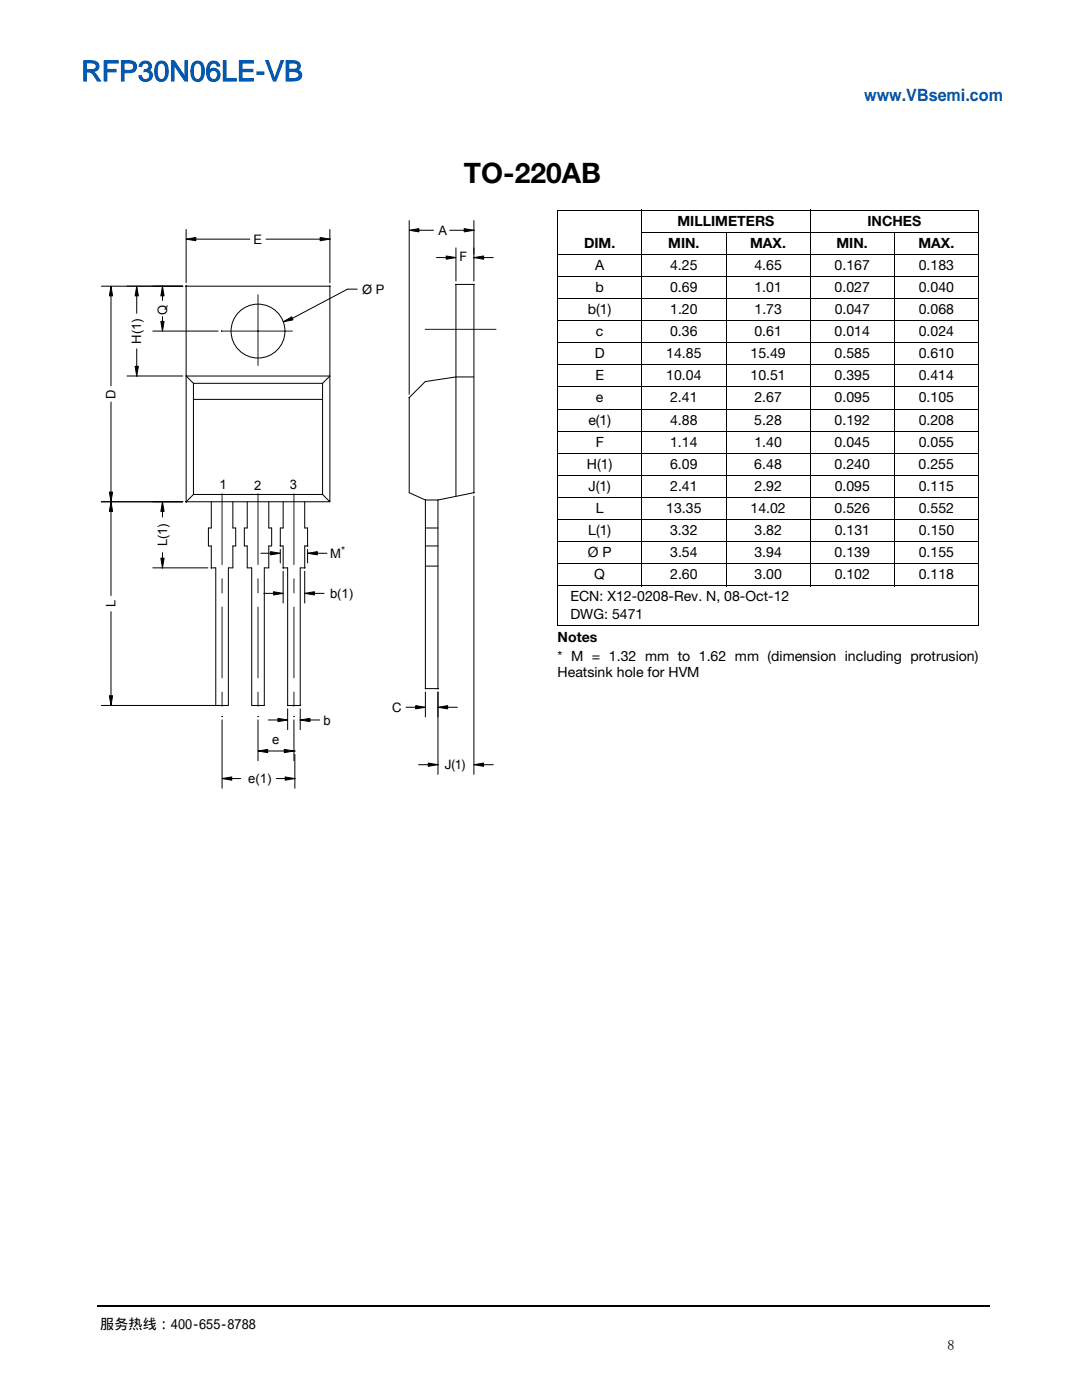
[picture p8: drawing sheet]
<svg xmlns="http://www.w3.org/2000/svg" width="216mm" height="279mm" viewBox="0 0 216 279" stroke-linecap="round" stroke-linejoin="round" font-family="sans-serif">
<path d="M19.3 260.6h178.2" fill="none" stroke="#000" stroke-width=".36"/>
<path d="M20.1 43.9h79.4v113.5h-79.4z" fill="#fff"/>
<g fill="none" stroke="#000" stroke-width=".2">
<path d="M22.1 57.1l.4 1.9h-.7zM22.1 59.1v17.9M27.3 59v3.5M27.3 57.1l.3 1.9h-.6zM32.4 57.1l.3 1.9h-.6zM32.4 59v1M36.5 57.1h-16.3M37.1 45.8v10.6M37.1 47.7l2-.3v.6zM37.1 57.1h28.7M37.1 57.1v43M39.1 47.7h10.8"/>
<path d="M53.1 47.7h10.8M63.9 47.4l1.9 .3-1.9 .3zM65.8 45.8v10.6M65.8 57.1v43l-1.4-1.4M71.3 57.7h-2l-11 5.8M81.7 44v34.7M81.7 46l1.9-.4v.7zM83.6 46h2.9M87.1 51.4h1.9M89 51.1l2 .3-2 .3zM89.7 46h2.9M91 49.5v6.6"/>
<path d="M91 56.8v42.3M91 56.8h3.6M92.6 45.6l2 .4-2 .3zM94.6 44v12.1M94.6 51.4l1.9-.3v.6zM94.6 56.8v41.5M96.5 51.4h1.9M111.2 41.9h84.2M111.2 50.8h84.2M111.2 55.2h84.2M111.2 59.6h84.2M111.3 42v8.7"/>
<path d="M111.3 50.8v66M128 46.3h67.4M128.1 41.8v75.2M144.9 46.3v70.7M161.7 41.8v75.2M178.5 46.3v70.7M195.3 42v8.7M195.3 50.8v66M25.3 75h11.2M27 73.1h.6l-.3 1.9zM27.3 69.6v3.5M30.5 66.1h13"/>
<path d="M32.1 64.1h.6l-.3 2zM32.4 63.2v.9M37.1 75h28.7l-1.4 1.5M37.1 75l1.5 1.5M38.6 76.5h25.8M38.6 76.5v22.2M38.6 79.7h25.8M56.5 64.2l1.7-1 .3 .6zM64.4 76.5v22.2M94.6 75.2h-3.6l-6.1 .9-3.2 3.3v18.9l3.2 1.5M111.2 64h84.2M111.2 68.4h84.2"/>
<path d="M111.2 72.8h84.2M111.2 77.2h84.2M21.8 98.2h.7l-.4 1.9zM22.1 80.2v18M38.6 98.7h25.8M38.6 98.7l-1.5 1.4M84.9 99.8v37.6M84.9 99.8h2.5M87.4 99.8v37.6h-2.5M94.6 98.3l-7.2 1.5M94.6 99v55.5M111.2 81.6h84.2"/>
<path d="M111.2 86h84.2M111.2 90.4h84.2M111.2 94.9h84.2M111.2 99.3h84.2M20.2 100.1h16.3M22.1 102.1v16.8M22.1 100.1l.4 2h-.7zM30.5 113.3h11M32.1 111.4h.6l-.3 1.9zM32.4 100.1l.3 2h-.6zM32.4 102.1v1.1M32.4 110.3v1.1"/>
<path d="M37.1 100.1h28.7M41.6 105.4h.6M41.6 109h.6M42.2 113.3h.9v27.5h2.5v-27.5M45.6 113.3h.9M46.5 105.4h.5M46.5 109h.5M48.8 105.4h.5M48.8 109h.5M49.3 113.3h.9v27.5h2.5v-27.5h.9M52.1 110.4h1.9M52.6 118.4h2"/>
<path d="M53.6 105.4h.6M53.6 109h.6M54 110.1l1.9 .3-1.9 .3zM54.6 118.1l1.9 .3-1.9 .3zM55.9 109.6v2.8M55.9 105.4h.6M55.9 109h.6M56.5 114v6.4M56.5 113.3h.9v27.5M60.8 114v6.4M60.8 113.3h-.9v27.5h-2.5M60.8 105.4h.6"/>
<path d="M60.8 109h.6M60.8 118.4l1.9-.3v.6zM61.4 110.4l1.9-.3v.6zM61.4 109.6v2.8M62.7 118.4h2M63.3 110.4h2M84.9 105.4h2.5M84.9 109h2.5M84.9 113h2.5M111.2 103.7h84.2M111.2 108.1h84.2M111.2 112.5h84.2"/>
<path d="M111.2 116.9h84.2M111.3 117v7.8M195.3 117v7.8M21.8 138.9h.7l-.4 1.9zM22.1 122.1v16.8M84.9 138.1v5M87.4 138.1v16.5M111.2 124.8h84.2M20.2 140.8h22.7M44.3 143.7v13.6M44.3 155.4l1.9-.3v.6zM46.2 155.4h1.8"/>
<path d="M51.5 149.9l1.9-.3v.6zM51.5 143.7v8.1M53.4 149.9h3.3M53.5 143.7h2M55.1 155.4h1.8M55.5 143.4l1.9 .3-1.9 .3zM56.7 149.6l2 .3-2 .3zM56.9 155.1l1.9 .3-1.9 .3zM57.4 141.5v4.1M58.7 143.7v8.1M58.8 150.5v6.8M59.9 141.5v4.1"/>
<path d="M59.9 143.7l1.9-.3v.6zM61.8 143.7h2M81 141.1h1.9M82.9 140.8l2 .3-2 .4zM83.5 152.6h2M85.5 152.3l1.9 .3-1.9 .3zM87.4 141.1l1.9-.3v.7zM89.3 141.1h2M94.6 152.6l1.9-.3v.6zM96.5 152.6h1.9"/>
<circle cx="32.4" cy="57.1" r=".03"/>
<circle cx="37.1" cy="57.1" r=".03"/>
<circle cx="65.8" cy="57.1" r=".03"/>
<circle cx="65.8" cy="47.7" r=".03"/>
<circle cx="91" cy="56.8" r=".03"/>
<circle cx="94.6" cy="46" r=".03"/>
<circle cx="94.6" cy="51.4" r=".03"/>
<circle cx="94.6" cy="56.8" r=".03"/>
<circle cx="27.3" cy="75" r=".03"/>
<circle cx="37.1" cy="75" r=".03"/>
<circle cx="44.2" cy="66.1" r=".03"/>
<circle cx="51.5" cy="66.1" r="5.4"/>
<circle cx="81.7" cy="79.4" r=".03"/>
<circle cx="94.6" cy="98.3" r=".03"/>
<circle cx="22.1" cy="100.1" r=".03"/>
<circle cx="32.4" cy="113.3" r=".03"/>
<circle cx="37.1" cy="100.1" r=".03"/>
<circle cx="42.2" cy="113.3" r=".03"/>
<circle cx="55.9" cy="109" r=".03"/>
<circle cx="56.5" cy="113.3" r=".03"/>
<circle cx="60.8" cy="118.4" r=".03"/>
<circle cx="60.8" cy="113.3" r=".03"/>
<circle cx="61.4" cy="110.4" r=".03"/>
<circle cx="61.4" cy="109" r=".03"/>
<circle cx="84.9" cy="137.4" r=".03"/>
<circle cx="87.4" cy="137.4" r=".03"/>
<circle cx="22.1" cy="140.8" r=".03"/>
<circle cx="43.6" cy="140.8" r=".03"/>
<circle cx="44.3" cy="143" r=".03"/>
<circle cx="51.5" cy="143" r=".03"/>
<circle cx="57.4" cy="140.8" r=".03"/>
<circle cx="58.7" cy="143" r=".03"/>
<circle cx="58.7" cy="149.9" r=".03"/>
<circle cx="58.8" cy="155.4" r=".03"/>
<circle cx="58.8" cy="149.9" r=".03"/>
<circle cx="59.9" cy="140.8" r=".03"/>
<circle cx="59.9" cy="143.7" r=".03"/>
<circle cx="87.4" cy="152.6" r=".03"/>
<circle cx="87.4" cy="141.1" r=".03"/>
</g>
<g fill="#000">
<path d="M22.1 57.1l.4 1.9h-.7zM27.3 57.1l.3 1.9h-.6zM32.4 57.1l.3 1.9h-.6zM37.1 47.7l2-.3v.6zM63.9 47.4l1.9 .3-1.9 .3zM81.7 46l1.9-.4v.7zM89 51.1l2 .3-2 .3zM92.6 45.6l2 .4-2 .3zM94.6 51.4l1.9-.3v.6zM27 73.1h.6l-.3 1.9zM32.1 64.1h.6l-.3 2zM56.5 64.2l1.7-1 .3 .6z"/>
<path d="M21.8 98.2h.7l-.4 1.9zM22.1 100.1l.4 2h-.7zM32.4 100.1l.3 2h-.6zM32.1 111.4h.6l-.3 1.9zM54 110.1l1.9 .3-1.9 .3zM54.6 118.1l1.9 .3-1.9 .3zM60.8 118.4l1.9-.3v.6zM61.4 110.4l1.9-.3v.6zM21.8 138.9h.7l-.4 1.9zM44.3 155.4l1.9-.3v.6zM51.5 149.9l1.9-.3v.6zM55.5 143.4l1.9 .3-1.9 .3z"/>
<path d="M56.7 149.6l2 .3-2 .3zM56.9 155.1l1.9 .3-1.9 .3zM59.9 143.7l1.9-.3v.6zM82.9 140.8l2 .3-2 .4zM85.5 152.3l1.9 .3-1.9 .3zM87.4 141.1l1.9-.3v.7zM94.6 152.6l1.9-.3v.6z"/>
</g>
<path d="M51.5 58.8v14.5M44.2 66.1h14.5M84.8 65.7h14.6M44.3 98.5v44.5M51.5 98.5v44.5M58.7 98.5v44.5" fill="none" stroke="#1c1c1c" stroke-width=".2" stroke-dasharray="14.1 2.8 2.8 2.8"/>
<g fill="none" stroke="#000" stroke-width=".2" stroke-dasharray="141.3 28.3 28.3 28.3">
<path d="M41.6 105.4v3.6M42.2 109v4.3M42.2 100.1v5.3M46.5 100.1v5.3M46.5 109v4.3M47 105.4v3.6M48.8 105.4v3.6M49.3 100.1v5.3M49.3 109v4.3M53.6 100.1v5.3M53.6 109v4.3M54.2 105.4v3.6"/>
<path d="M55.9 105.4v3.6M56.5 100.1v5.3M56.5 109v4.3M60.8 100.1v5.3M60.8 109v4.3M61.4 105.4v3.6"/>
</g>
<text font-size="5.6" fill="#0059b2" x="16.2" y="16.2">RFP30N06LE-VB</text>
<text font-size="5.6" x="92.6" y="36.5">TO-220AB</text>
<text font-size="3.4" fill="#0059b3" x="172.4" y="20.2">www.VBsemi.com</text>
<g font-size="2.8">
<text x="135.2" y="45.1">MILLIMETERS</text>
<text x="173.1" y="45.1">INCHES</text>
<text x="116.5" y="49.5">DIM.</text>
<text x="118.8" y="53.9">A</text>
<text x="133.3" y="49.5">MIN.</text>
<text x="133.7" y="53.9">4.25</text>
<text x="149.7" y="49.5">MAX.</text>
<text x="150.5" y="53.9">4.65</text>
<text x="166.5" y="53.9">0.167</text>
<text x="166.9" y="49.5">MIN.</text>
<text x="183.3" y="49.5">MAX.</text>
<text x="183.3" y="53.9">0.183</text>
<text x="118.8" y="58.3">b</text>
<text x="133.7" y="58.3">0.69</text>
<text x="150.5" y="58.3">1.01</text>
<text x="166.5" y="58.3">0.027</text>
<text x="183.3" y="58.3">0.040</text>
<text x="117.3" y="62.7">b(1)</text>
<text x="133.7" y="62.7">1.20</text>
<text x="150.5" y="62.7">1.73</text>
<text x="166.6" y="62.7">0.047</text>
<text x="183.3" y="62.7">0.068</text>
<text x="118.7" y="71.5">D</text>
<text x="118.9" y="67.1">c</text>
<text x="132.9" y="71.5">14.85</text>
<text x="133.7" y="67.1">0.36</text>
<text x="149.7" y="71.5">15.49</text>
<text x="150.5" y="67.1">0.61</text>
<text x="166.5" y="71.5">0.585</text>
<text x="166.5" y="67.1">0.014</text>
<text x="183.3" y="71.5">0.610</text>
<text x="183.3" y="67.1">0.024</text>
<text x="118.8" y="75.9">E</text>
<text x="132.9" y="75.9">10.04</text>
<text x="149.7" y="75.9">10.51</text>
<text x="166.5" y="75.9">0.395</text>
<text x="183.3" y="75.9">0.414</text>
<text x="118.9" y="80.3">e</text>
<text x="133.7" y="80.3">2.41</text>
<text x="150.5" y="80.3">2.67</text>
<text x="166.5" y="80.3">0.095</text>
<text x="183.3" y="80.3">0.105</text>
<text x="117.4" y="84.7">e(1)</text>
<text x="118.9" y="89.1">F</text>
<text x="133.7" y="84.7">4.88</text>
<text x="133.7" y="89.1">1.14</text>
<text x="150.5" y="84.7">5.28</text>
<text x="150.5" y="89.1">1.40</text>
<text x="166.5" y="84.7">0.192</text>
<text x="166.5" y="89.1">0.045</text>
<text x="183.3" y="84.7">0.208</text>
<text x="183.3" y="89.1">0.055</text>
<text x="117.1" y="93.5">H(1)</text>
<text x="133.7" y="93.5">6.09</text>
<text x="150.5" y="93.5">6.48</text>
<text x="166.5" y="93.5">0.240</text>
<text x="183.3" y="93.5">0.255</text>
<text x="117.4" y="98">J(1)</text>
<text x="133.7" y="98">2.41</text>
<text x="150.5" y="98">2.92</text>
<text x="166.6" y="98">0.095</text>
<text x="183.3" y="98">0.115</text>
<text x="117.4" y="106.8">L(1)</text>
<text x="118.9" y="102.4">L</text>
<text x="132.9" y="102.4">13.35</text>
<text x="133.7" y="106.8">3.32</text>
<text x="149.7" y="102.4">14.02</text>
<text x="150.5" y="106.8">3.82</text>
<text x="166.5" y="102.4">0.526</text>
<text x="166.6" y="106.8">0.131</text>
<text x="183.3" y="102.4">0.552</text>
<text x="183.4" y="106.8">0.150</text>
<text x="117.3" y="111.2">Ø P</text>
<text x="133.7" y="111.2">3.54</text>
<text x="150.5" y="111.2">3.94</text>
<text x="166.5" y="111.2">0.139</text>
<text x="183.3" y="111.2">0.155</text>
<text x="118.6" y="115.6">Q</text>
<text x="133.7" y="115.6">2.60</text>
<text x="150.5" y="115.6">3.00</text>
<text x="166.5" y="115.6">0.102</text>
<text x="183.3" y="115.6">0.118</text>
<text x="113.8" y="120">ECN: X12-0208-Rev. N, 08-Oct-12</text>
<text x="113.8" y="123.5">DWG: 5471</text>
<text x="111.3" y="128.1">Notes</text>
<text x="111.3" y="135.2">Heatsink hole for HVM</text>
<text x="111.3" y="132">* M = 1.32 mm to 1.62 mm (dimension including protrusion)</text>
<text x="20" y="265.1">服务热线：400-655-8788</text>
<text x="189.1" y="269.4">8</text>
</g>
<g font-size="2.6">
<text x="87.5" y="46.9">A</text>
<text x="50.6" y="48.6">E</text>
<text x="91.7" y="52">F</text>
<text x="72.2" y="58.7">Ø P</text>
<text x="33.3" y="62.9" transform="rotate(-90 33.3 62.9)">Q</text>
<text x="28.2" y="68.6" transform="rotate(-90 28.2 68.6)">H(1)</text>
<text x="23.1" y="79.6" transform="rotate(-90 23.1 79.6)">D</text>
<text x="43.8" y="97.7">1</text>
<text x="50.7" y="97.8">2</text>
<text x="57.8" y="97.7">3</text>
<text x="33.3" y="109" transform="rotate(-90 33.3 109)">L(1)</text>
<text x="65.9" y="111.3">M</text>
<text x="65.9" y="119.3">b(1)</text>
<text x="23.1" y="121.2" transform="rotate(-90 23.1 121.2)">L</text>
<text x="78.2" y="142.1">C</text>
<text x="54.3" y="148.6">e</text>
<text x="64.5" y="144.6">b</text>
<text x="88.7" y="153.5">J(1)</text>
<text x="49.5" y="156.3">e(1)</text>
</g>
<text font-size="2.1" x="68" y="110.6">*</text>
</svg>
